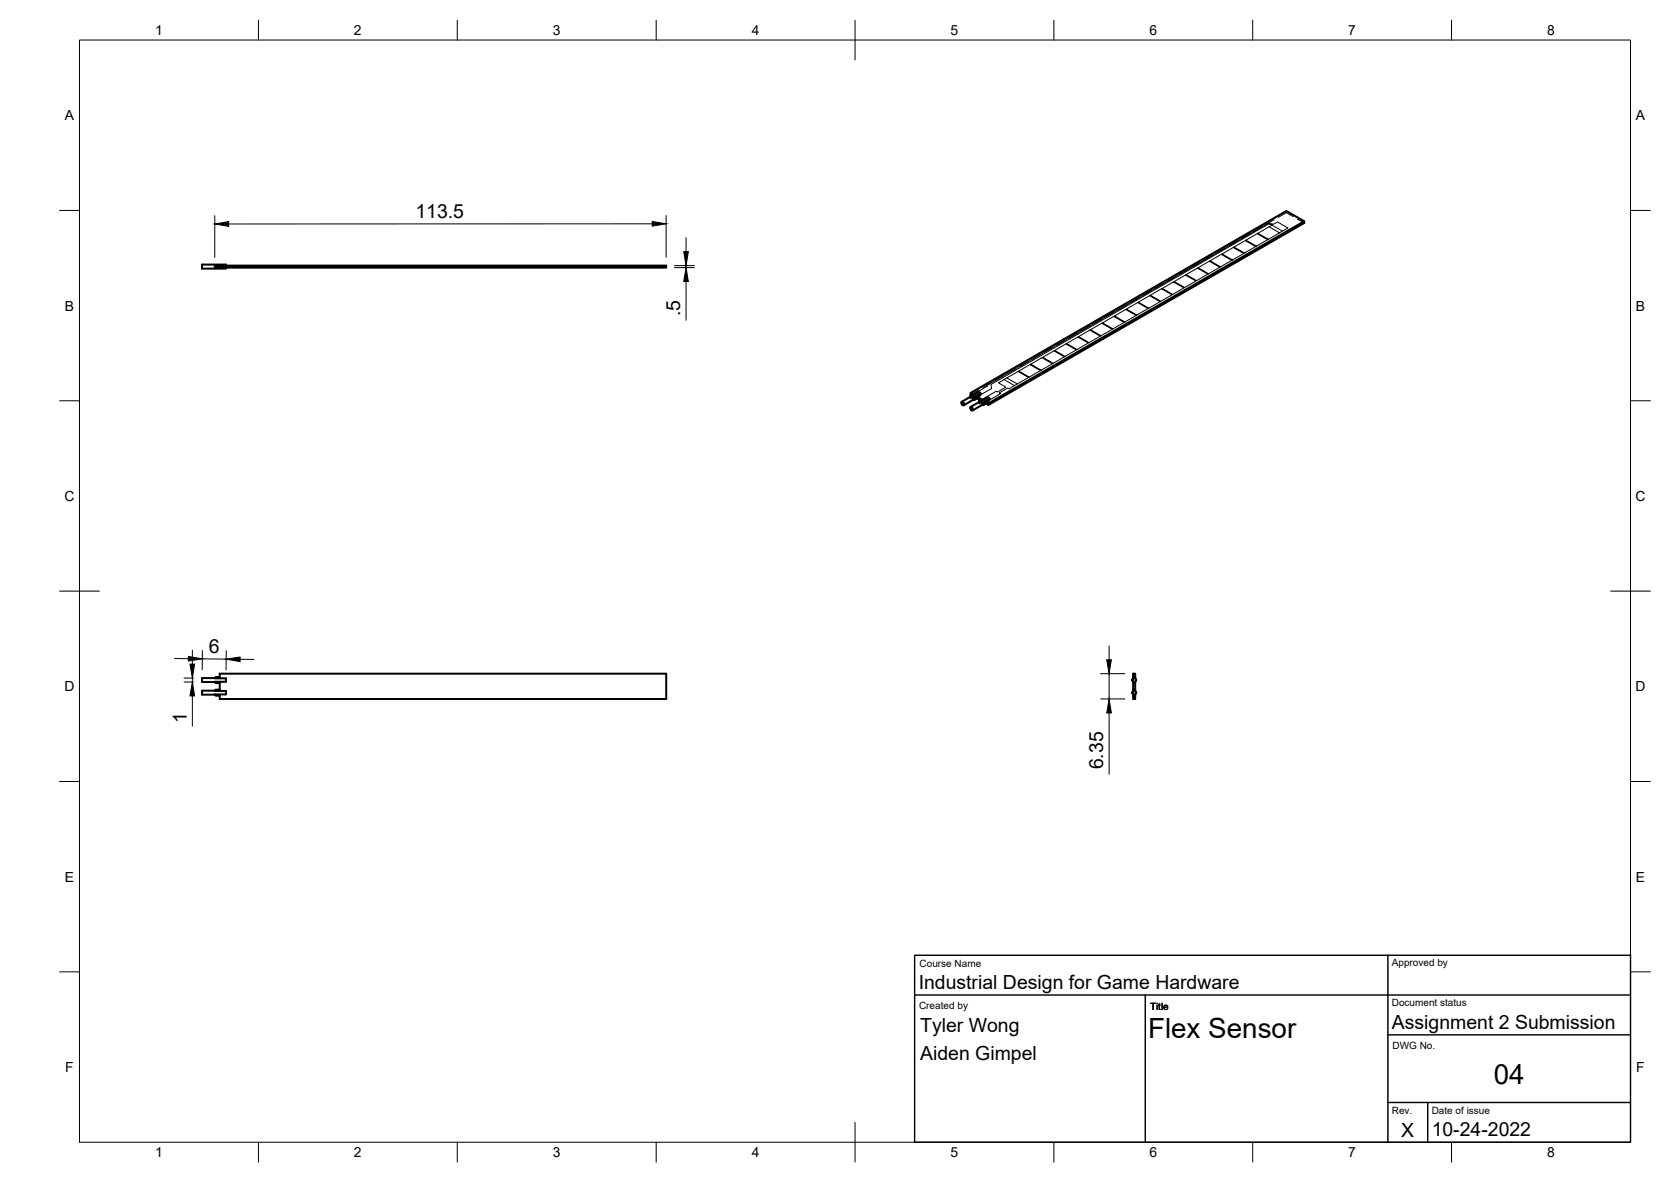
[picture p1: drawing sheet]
<svg xmlns="http://www.w3.org/2000/svg" width="420mm" height="297mm" viewBox="0 0 420 297" stroke-linecap="round" stroke-linejoin="round" font-family="sans-serif">
<!-- layer: Visible -->
<g fill="none" stroke="#000" stroke-width=".51">
<path d="M327.9 55.6v.4l-79.4 45.8M54 66.7h113.5v.6h-113.5zM54.2 66.7v.6M55.2 66.7v.6M56.8 66.7v-.2h-6v1h6v-.2M243.9 99.5v.2M244.1 98.7l79.3-45.7 4.5 2.6-79.4 45.8M244.3 99.3l-.2-.1v-.5l.5 .4-.7 .4 .1 .2M245.7 99.7l1.2 .7-.7 .4v.2M245.7 99.7l-.7 .4h-.4l2-1.2-.3-.3-.3-.1-4.2 2.5M245.7 99.7v.4l.8 .5M241.7 101l.5 .2 .2 .6-.5-.1z"/>
<path d="M244 102.3l.5 .1 .1 .7-.5-.2zM244.6 100.1v.4h.4l.7-.4M244.6 100.5l-2.3 1.4M245 100.1v.4M246.2 100.8v.2M246.8 101.4v.4M246.9 101.8l-2.4 1.4M247.2 101.4v.4M247.9 101l.6 .4v.4l-.6-.4zM247.9 101.4l-.7 .4h-.4M248.8 100.2l-.2-.3-.3-.1-4.3 2.5M248.8 100.2l-2 1.2h.4l.7-.4"/>
<path d="M54 173.6h-3.2v1h3.2M54 170.4h-3.2v1h3.2M54.2 170.1h1v-.8h112.3v6.4h-112.3v-.9h-1l-.2-.3h2.8v-.9h-2.8l.2-.3h1v-1.7h-1l-.2-.3h2.8v-.8h-2.8zM284.9 174.8v.9h.5v-.9M284.9 171.3v2.3M284.9 174.5v.3M284.9 174.8h.5M284.9 173.3h.5M284.9 171.6h.5M284.9 170.1h.5M285.4 170.1v-.8h-.5v1.2M285.4 170.1v.4"/>
<path d="M285.4 171.3v2.3M285.4 174.5v.3"/>
<circle cx="285.2" cy="174.1" r=".5"/>
<circle cx="285.2" cy="170.9" r=".5"/>
</g>
<!-- layer: Hidden -->
<g fill="none" stroke="#000" stroke-width=".25">
<path d="M314.2 58.8l-2.1 1.2M317.3 57l-2.1 1.2M320.4 55.2l-2.1 1.2M323.4 53v.4l1.8 1M323.4 53.4l-2 1.2M326.2 55l1.7 1M280.1 78.4l-2 1.2M283.2 76.6l-2 1.2M286.3 74.8l-2 1.2M289.4 73l-2 1.2M292.5 71.3l-2.1 1.1M295.6 69.5l-2 1.2"/>
<path d="M298.7 67.7l-2 1.2M301.8 65.9l-2.1 1.2M304.9 64.1l-2.1 1.2M308 62.3l-2.1 1.2M311.1 60.5l-2.1 1.3M243.9 99.7v.2M244 99.7v.5M244.6 99.1v.4l-.3-.2M244.6 99.5l-.7 .4 .1 .3 2-1.2 .6 .4-2 1.1M246 98.6l-2 1.1M246 99l.3 .4h.3M246 98.6l.6 .3"/>
<path d="M246 98.5v.1M246.1 98l-2 1.2M246.5 99.4l-1.9 1.1M248.2 99.9l-2 1.1v.5M248.2 99.9l.6 .3M248.3 99.8l-.1 .1M249.2 96.2l-2.1 1.2M252.3 94.4l-2.1 1.2M255.4 92.7l-2.1 1.1M258.5 90.9l-2.1 1.2M261.6 89.1l-2.1 1.2M264.6 87.3l-2 1.2"/>
<path d="M267.8 85.5l-2.1 1.2M270.8 83.7l-2 1.2M273.9 81.9l-2 1.2M277.1 80.2l-2.1 1.2M246.2 101v.2M246.9 100.4v.4l-.4-.2M248.2 100.3l.4 .4h.2M248.8 100.7l-2 1.1 2-1.1-.6-.4-2 1.2v-.3l.7-.4M284.9 170.5v.8M284.9 173.6v.9M285.4 170.5v.8M285.4 173.6v.9"/>
</g>
<!-- layer: Visible Narrow -->
<g fill="none" stroke="#000" stroke-width=".25">
<path d="M316.1 58.7l.2-.1 2.6 1.5-.2 .1zM316.1 58.7l-2.8 1.7M319.1 57l2.6 1.5-2.8 1.6M319.1 57l.9-.5-1.1-.1-69.7 40.2 .1 1-3.6 2.1M319.1 57l-2.8 1.6M319.8 56.6l2.7 1.5 1.3-.8-2.6-1.5-.9 .5-1.5-.2-70.7 40.8 .2 .1-3.7 2.1M322.5 58.1l-.8 .4M280 79.5l.2-.1 2.7 1.5-.2 .1zM280 79.5l-2.8 1.6M283 77.8l.2-.1 2.7 1.5-.2 .1zM283 77.8l-2.8 1.6M285.7 79.3l-2.8 1.6"/>
<path d="M286 76l.2-.1 2.7 1.6h-.2zM286 76l-2.8 1.7M288.7 77.5l-2.8 1.7M289.1 74.3l.1-.1 2.7 1.5-.2 .1zM289.1 74.3l-2.9 1.6M291.7 75.8l-2.8 1.7M292.1 72.6l.1-.1 2.7 1.5-.2 .1zM292.1 72.6l-2.9 1.6M294.7 74.1l-2.8 1.6M295.1 70.9l.2-.2 2.6 1.5-.2 .2zM295.1 70.9l-2.9 1.6M297.7 72.4l-2.8 1.6"/>
<path d="M298.1 69.1l.2-.1 2.6 1.5-.2 .1zM298.1 69.1l-2.8 1.6M300.7 70.6l-2.8 1.6M301.1 67.4l.2-.1 2.6 1.5-.2 .1zM301.1 67.4l-2.8 1.6M303.7 68.9l-2.8 1.6M304.1 65.6l.2-.1 2.6 1.6-.2 .1zM304.1 65.6l-2.8 1.7M306.7 67.2l-2.8 1.6M307.1 63.9l.2-.1 2.6 1.5-.2 .1zM307.1 63.9l-2.8 1.6M309.7 65.4l-2.8 1.7"/>
<path d="M310.1 62.2l.2-.1 2.6 1.5-.2 .1zM310.1 62.2l-2.8 1.6M312.7 63.7l-2.8 1.6M313.1 60.5l.2-.1 2.6 1.5-.2 .1zM313.1 60.5l-2.8 1.6M315.7 62l-2.8 1.6M318.7 60.2l-2.8 1.7M252.5 95.4l-1.4 .8 1.8 1.1-2.1 1.2-.3-.2-3.6 2.1M253.2 95l-.7 .4 2.6 1.5 .7-.4M255.1 96.9l-1.4 .8-.4-.2-2 1.2 .3 .2-3.7 2.1M256 93.4l.2-.2 2.6 1.6-.2 .1zM256 93.4l-2.8 1.6 2.6 1.5"/>
<path d="M258.6 94.9l-2.8 1.6M259 91.6l.2-.1 2.6 1.5-.2 .1zM259 91.6l-2.8 1.6M261.6 93.1l-2.8 1.7M262 89.9l.2-.1 2.6 1.5-.2 .1zM262 89.9l-2.8 1.6M264.6 91.4l-2.8 1.6M265 88.2l.2-.1 2.6 1.5-.2 .1zM265 88.2l-2.8 1.6M267.6 89.7l-2.8 1.6M268 86.4l.2-.1 2.6 1.5-.2 .1zM268 86.4l-2.8 1.7"/>
<path d="M270.6 87.9l-2.8 1.7M271 84.7l.2-.1 2.6 1.5-.2 .1zM271 84.7l-2.8 1.6M273.6 86.2l-2.8 1.6M274 83l.2-.1 2.6 1.5-.2 .1zM274 83l-2.8 1.6M276.6 84.5l-2.8 1.6M277 81.2l.2-.1 2.6 1.5-.1 .1zM277 81.2l-2.8 1.7M279.7 82.7l-2.9 1.7M282.7 81l-2.9 1.6"/>
</g>
<!-- layer: BORDER -->
<g fill="none" stroke="#000" stroke-width=".25">
<path d="M20 10.1h390v276.9h-390zM65 5.1v5M115 5.1v5M165 5.1v5M215 5.1v10M265 5.1v5M315 5.1v5M365 5.1v5M15 52.9h5M410 52.9h5M15 100.7h5M410 100.7h5"/>
<path d="M15 148.6h10M405 148.6h10M15 196.4h5M410 196.4h5M15 244.2h5M410 244.2h5M65 287v5M115 287v5M165 287v5M215 282.1v9.9M265 287v5M315 287v5"/>
<path d="M365 287v5"/>
</g>
<!-- layer: TITLEBLOCK -->
<path d="M230 240.1h180v46.9h-180zM230 250h180M288 250v37M349 240.1v46.9M349 277.1h61M349 260.1h61M359 277.1v9.9" fill="none" stroke="#000" stroke-width=".36"/>
<!-- layer: FD_Dimensions -->
<g fill="none" stroke="#000" stroke-width=".25">
<path d="M54 54.2v10.5M164 56.2l-106.5 .1M167.5 54.2v10.5M172.5 59.7v3.6M169.6 66.7h5M169.6 67.3h5M172.5 66.7v.6M172.5 70.7v9.8M43.9 165.5h3.5M46.3 170.4h2.4M46.3 171.4h2.4M48.4 163.4v3.5"/>
<path d="M48.4 170.4v1M48.4 174.9v7.6M50.9 165.6h6M50.9 163.5l-.1 4.8M56.9 163.5l-.1 4.9M60.4 165.7h3.5M276.8 169.3h6M276.8 175.6h6M278.9 162.3v3.5M278.9 169.3v6.3M278.9 179.2v15.4"/>
</g>
<path d="M54 56.3l3.5-.6v1.2zM164 55.7l3.5 .5-3.5 .6zM171.9 63.3h1.2l-.6 3.4zM172.5 67.3l.6 3.4h-1.2zM47.4 165l3.5 .6-3.5 .5zM47.8 166.9h1.1l-.5 3.5zM48.4 171.4l.5 3.5h-1.1zM56.9 165.6l3.5-.5v1.2zM278.3 165.8h1.1l-.5 3.5zM278.9 175.6l.5 3.6h-1.1z" fill="#000" stroke="#000" stroke-width=".25"/>
<g font-size="7">
<text x="288.7" y="261">Flex Sensor</text>
<text x="375.6" y="272.3">04</text>
</g>
<g font-size="4.9">
<text x="104.5" y="54.8">113.5</text>
<text x="171" y="79.5" transform="rotate(-90 171 79.5)">.5</text>
<text x="52.5" y="164.1">6</text>
<text x="47" y="181.6" transform="rotate(-90 47 181.6)">1</text>
<text x="277.4" y="193.4" transform="rotate(-90 277.4 193.4)">6.35</text>
<text x="231" y="248.5">Industrial Design for Game Hardware</text>
<text x="231.4" y="259.3">Tyler Wong</text>
<text x="350" y="258.6">Assignment 2 Submission</text>
<text x="231.4" y="266.3">Aiden Gimpel</text>
<text x="352.3" y="285.7">X</text>
<text x="360" y="285.5">10-24-2022</text>
</g>
<g font-size="3.5">
<text x="39" y="8.8">1</text>
<text x="89" y="8.8">2</text>
<text x="139" y="8.8">3</text>
<text x="189" y="8.8">4</text>
<text x="239" y="8.8">5</text>
<text x="289" y="8.8">6</text>
<text x="339" y="8.8">7</text>
<text x="389" y="8.8">8</text>
<text x="16.3" y="30.2">A</text>
<text x="411.3" y="30.2">A</text>
<text x="16.3" y="78">B</text>
<text x="411.3" y="78">B</text>
<text x="16.2" y="125.9">C</text>
<text x="411.2" y="125.9">C</text>
<text x="16.2" y="173.7">D</text>
<text x="411.2" y="173.7">D</text>
<text x="16.3" y="221.6">E</text>
<text x="411.3" y="221.6">E</text>
<text x="16.4" y="269.4">F</text>
<text x="411.4" y="269.4">F</text>
<text x="39" y="290.8">1</text>
<text x="89" y="290.8">2</text>
<text x="139" y="290.8">3</text>
<text x="189" y="290.8">4</text>
<text x="239" y="290.8">5</text>
<text x="289" y="290.8">6</text>
<text x="339" y="290.8">7</text>
<text x="389" y="290.8">8</text>
</g>
<g font-size="2.5">
<text x="231.2" y="242.9">Course Name</text>
<text x="350" y="242.9">Approved by</text>
<text x="231.1" y="253.7">Created by</text>
<text x="289.2" y="253.7">Title</text>
<text x="350" y="252.8">Document status</text>
<text x="350.1" y="263.7">DWG No.</text>
<text x="350" y="279.9">Rev.</text>
<text x="360" y="279.9">Date of issue</text>
</g>
</svg>
